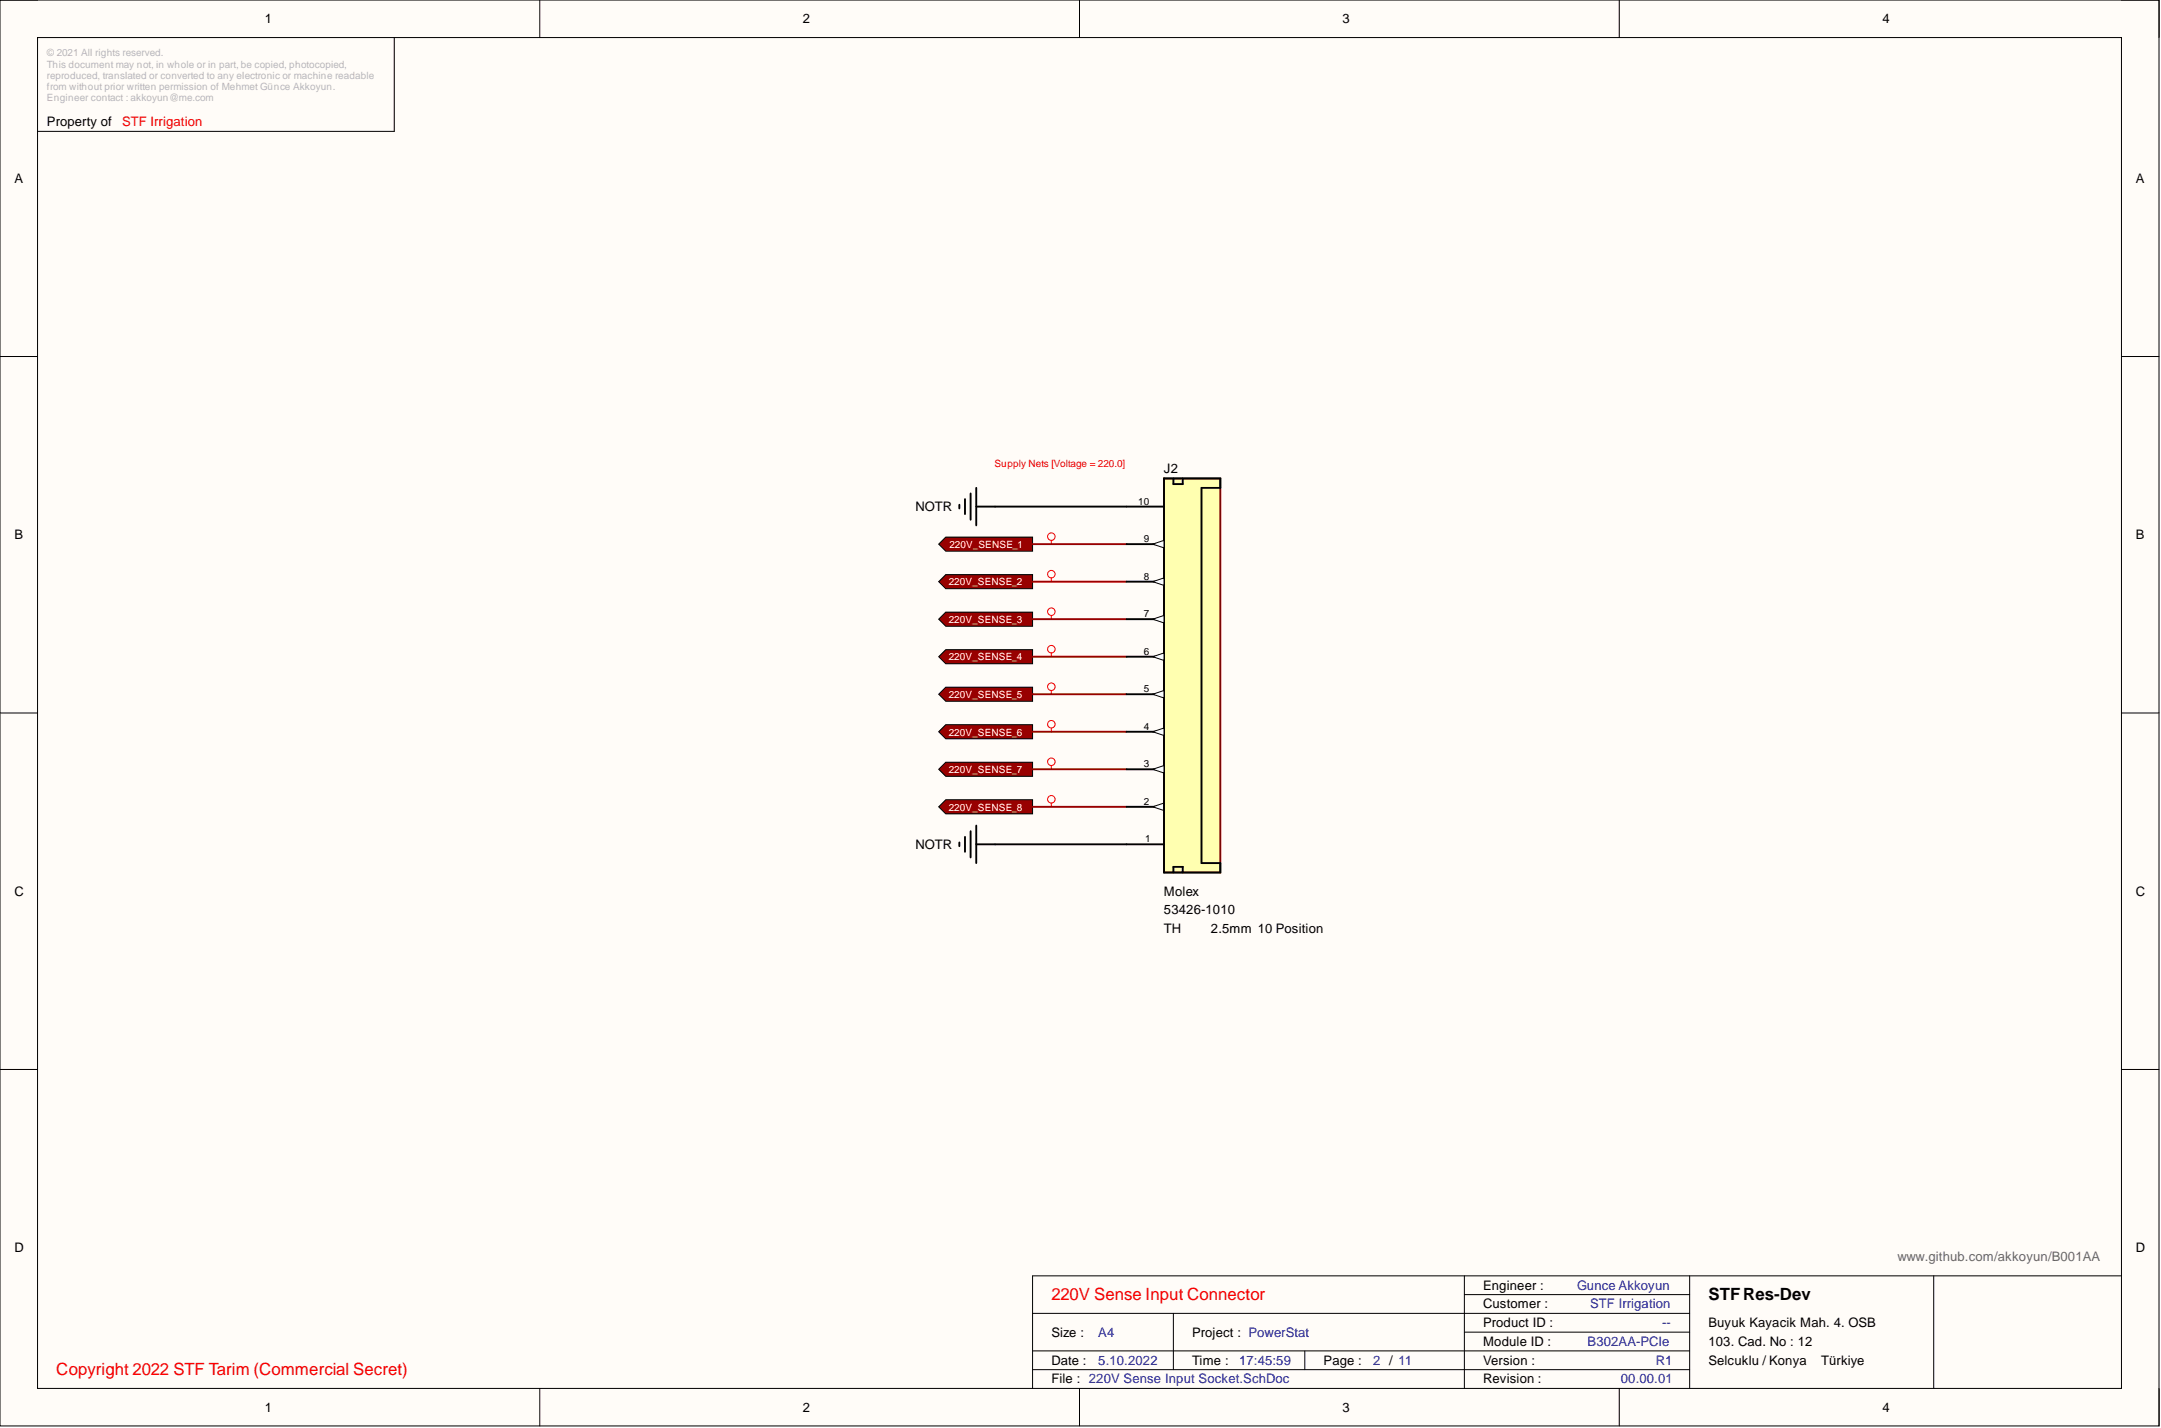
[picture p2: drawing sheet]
<svg xmlns="http://www.w3.org/2000/svg" width="292mm" height="193mm" viewBox="0 0 292 193" stroke-linecap="round" stroke-linejoin="round" font-family="sans-serif">
<path d="M0 0h291.8v192.7h-291.8z" fill-rule="evenodd" fill="#fffcf8"/>
<path d="M0 0h291.8v192.7h-291.8z" fill="none" stroke="#000" stroke-width=".14"/>
<path d="M5.1 5.1h281.7v182.5h-281.7z" fill-rule="evenodd" fill="#fffcf8"/>
<g fill="none" stroke="#000" stroke-width=".14">
<path d="M0 0h5.1M5.1 5.1h281.7v182.5h-281.7zM53.3 5.1v12.7h-48.2M73 0v5.1M145.9 0v5.1M218.9 0v5.1M286.8 0h5v5.1M0 48.2h5.1M286.8 48.2h5M0 96.3h5.1M286.8 96.3h5M0 144.5h5.1"/>
<path d="M286.8 144.5h5M139.6 177.5h88.8M158.6 177.5v7.6M197.9 174.9h30.5M197.9 172.4v15.2M228.4 172.4v15.2M261.4 172.4v15.2M286.8 172.4h-147.2v15.2M73 187.6v5.1M139.6 182.6h88.8M139.6 185.1h88.8M145.9 187.6v5.1"/>
<path d="M176.4 182.6v2.5M197.9 180h30.5M218.9 187.6v5.1M291.8 187.6v5.1"/>
</g>
<path d="M129.7 68.2v.5M130.4 67.4v2.1M131.2 66.7v3.5M132 65.9v5.1M132 68.5h2.5M129.7 113.8v.5M130.4 113.1v2M131.2 112.3v3.6M132 111.6v5M132 114.1h2.5" fill="none" stroke="#000" stroke-width=".25"/>
<path d="M126.9 73.5l.9-.9h11.8v1.9h-11.8z" fill-rule="evenodd" fill="#980000"/>
<path d="M126.9 73.5l.9-.9h11.8v1.9h-11.8z" fill="none" stroke="#000" stroke-width=".14"/>
<g fill="none" stroke="#f00" stroke-width=".14">
<path d="M142.1 73v.5"/>
<circle cx="142.1" cy="72.5" r=".51"/>
</g>
<path d="M126.9 78.6l.9-.9h11.8v1.9h-11.8z" fill-rule="evenodd" fill="#980000"/>
<path d="M126.9 78.6l.9-.9h11.8v1.9h-11.8z" fill="none" stroke="#000" stroke-width=".14"/>
<g fill="none" stroke="#f00" stroke-width=".14">
<path d="M142.1 78.1v.5"/>
<circle cx="142.1" cy="77.6" r=".51"/>
</g>
<path d="M126.9 83.7l.9-1h11.8v1.9h-11.8z" fill-rule="evenodd" fill="#980000"/>
<path d="M126.9 83.7l.9-1h11.8v1.9h-11.8z" fill="none" stroke="#000" stroke-width=".14"/>
<g fill="none" stroke="#f00" stroke-width=".14">
<path d="M142.1 83.2v.5"/>
<circle cx="142.1" cy="82.7" r=".51"/>
</g>
<path d="M126.9 93.8l.9-.9h11.8v1.9h-11.8z" fill-rule="evenodd" fill="#980000"/>
<path d="M126.9 93.8l.9-.9h11.8v1.9h-11.8z" fill="none" stroke="#000" stroke-width=".14"/>
<path d="M126.9 88.7l.9-.9h11.8v1.9h-11.8z" fill-rule="evenodd" fill="#980000"/>
<path d="M126.9 88.7l.9-.9h11.8v1.9h-11.8z" fill="none" stroke="#000" stroke-width=".14"/>
<path d="M126.9 98.9l.9-1h11.8v1.9h-11.8z" fill-rule="evenodd" fill="#980000"/>
<path d="M126.9 98.9l.9-1h11.8v1.9h-11.8z" fill="none" stroke="#000" stroke-width=".14"/>
<g fill="none" stroke="#f00" stroke-width=".14">
<path d="M142.1 88.2v.5M142.1 93.3v.5M142.1 98.4v.5"/>
<circle cx="142.1" cy="87.7" r=".51"/>
<circle cx="142.1" cy="97.9" r=".51"/>
<circle cx="142.1" cy="92.8" r=".51"/>
</g>
<path d="M126.9 104l.9-1h11.8v1.9h-11.8z" fill-rule="evenodd" fill="#980000"/>
<path d="M126.9 104l.9-1h11.8v1.9h-11.8z" fill="none" stroke="#000" stroke-width=".14"/>
<g fill="none" stroke="#f00" stroke-width=".14">
<path d="M142.1 103.4v.6"/>
<circle cx="142.1" cy="102.9" r=".51"/>
</g>
<path d="M126.9 109l.9-.9h11.8v1.9h-11.8z" fill-rule="evenodd" fill="#980000"/>
<path d="M126.9 109l.9-.9h11.8v1.9h-11.8z" fill="none" stroke="#000" stroke-width=".14"/>
<g fill="none" stroke="#f00" stroke-width=".14">
<path d="M142.1 108.5v.5"/>
<circle cx="142.1" cy="108" r=".51"/>
</g>
<path d="M134.5 68.5h17.8M134.5 114.1h17.8" fill="none" stroke="#000" stroke-width=".25"/>
<path d="M139.6 73.5h12.7M139.6 78.6h12.7M139.6 83.7h12.7M139.6 93.8h12.7M139.6 88.7h12.7M139.6 98.9h12.7M139.6 104h12.7M139.6 109h12.7" fill="none" stroke="#980000" stroke-width=".25"/>
<path d="M157.3 64.7h7.6v53.2h-7.6z" fill-rule="evenodd" fill="#ffffb0"/>
<path d="M157.3 64.7h7.6v53.2h-7.6z" fill="none" stroke="#800000" stroke-width=".25"/>
<path d="M152.3 114.1h5M152.3 109h5" fill="none" stroke="#000" stroke-width=".25"/>
<path d="M155.8 109l1.5-.5v1z" fill="#f8fcff"/>
<path d="M155.8 109l1.5-.5v1z" fill="none" stroke="#000" stroke-width=".14"/>
<path d="M157.3 64.7h7.6v1.2h-2.5v50.7h2.5v1.3h-7.6zM158.6 64.7v.7h1.3v-.7M152.3 104h5M158.6 117.9v-.8h1.3v.8" fill="none" stroke="#000" stroke-width=".25"/>
<path d="M155.8 104l1.5-.6v1.1z" fill="#f8fcff"/>
<path d="M155.8 104l1.5-.6v1.1z" fill="none" stroke="#000" stroke-width=".14"/>
<path d="M152.3 98.9h5" fill="none" stroke="#000" stroke-width=".25"/>
<path d="M155.8 98.9l1.5-.5v1z" fill="#f8fcff"/>
<path d="M155.8 98.9l1.5-.5v1z" fill="none" stroke="#000" stroke-width=".14"/>
<path d="M152.3 93.8h5" fill="none" stroke="#000" stroke-width=".25"/>
<path d="M155.8 93.8l1.5-.5v1z" fill="#f8fcff"/>
<path d="M155.8 93.8l1.5-.5v1z" fill="none" stroke="#000" stroke-width=".14"/>
<path d="M152.3 88.7h5" fill="none" stroke="#000" stroke-width=".25"/>
<path d="M155.8 88.7l1.5-.5v1z" fill="#f8fcff"/>
<path d="M155.8 88.7l1.5-.5v1z" fill="none" stroke="#000" stroke-width=".14"/>
<path d="M152.3 83.7h5" fill="none" stroke="#000" stroke-width=".25"/>
<path d="M155.8 83.7l1.5-.5v1z" fill="#f8fcff"/>
<path d="M155.8 83.7l1.5-.5v1z" fill="none" stroke="#000" stroke-width=".14"/>
<path d="M152.3 78.6h5" fill="none" stroke="#000" stroke-width=".25"/>
<path d="M155.8 78.6l1.5-.5v1z" fill="#f8fcff"/>
<path d="M155.8 78.6l1.5-.5v1z" fill="none" stroke="#000" stroke-width=".14"/>
<path d="M152.3 73.5h5" fill="none" stroke="#000" stroke-width=".25"/>
<path d="M155.8 73.5l1.5-.5v1z" fill="#f8fcff"/>
<path d="M155.8 73.5l1.5-.5v1z" fill="none" stroke="#000" stroke-width=".14"/>
<path d="M152.3 68.5h5" fill="none" stroke="#000" stroke-width=".25"/>
<g font-size="2.3" fill="#f00">
<text x="142.1" y="175.7">220V Sense Input Connector</text>
<text x="7.6" y="185.8">Copyright 2022 STF Tarim (Commercial Secret)</text>
</g>
<text font-size="2.3" x="230.9" y="175.7">STFRes-Dev</text>
<g font-size="1.8">
<text x="35.8" y="3.1">1</text>
<text x="108.5" y="3.1">2</text>
<text x="181.4" y="3.1">3</text>
<text x="254.4" y="3.1">4</text>
<text x="6.3" y="17.1">Property of</text>
<text x="1.9" y="24.7">A</text>
<text x="288.7" y="24.7">A</text>
<text x="157.3" y="64">J2</text>
<text x="123.8" y="69.1">NOTR</text>
<text x="1.9" y="72.9">B</text>
<text x="288.7" y="72.9">B</text>
<text x="123.8" y="114.7">NOTR</text>
<text x="1.9" y="121">C</text>
<text x="157.3" y="121">Molex</text>
<text x="157.3" y="123.6">53426-1010</text>
<text x="288.7" y="121">C</text>
<text x="157.3" y="126.1">TH</text>
<text x="163.7" y="126.1">2.5mm 10 Position</text>
<text x="1.9" y="169.2">D</text>
<text x="288.7" y="169.2">D</text>
<text x="200.5" y="174.3">Engineer :</text>
<text x="200.5" y="176.8">Customer :</text>
<text x="200.5" y="179.3">Product ID :</text>
<text x="230.9" y="179.3">Buyuk Kayacik Mah. 4. OSB</text>
<text x="142.1" y="184.4">Date :</text>
<text x="142.1" y="180.6">Size :</text>
<text x="161.1" y="184.4">Time :</text>
<text x="161.1" y="180.6">Project : PowerStat</text>
<text x="178.9" y="184.4">Page :</text>
<text x="200.5" y="181.9">Module ID :</text>
<text x="200.5" y="184.4">Version :</text>
<text x="230.9" y="181.9">103. Cad. No : 12</text>
<text x="230.9" y="184.4">Selcuklu / Konya</text>
<text x="246.2" y="184.4">Türkiye</text>
<text x="35.8" y="190.7">1</text>
<text x="108.5" y="190.7">2</text>
<text x="142.1" y="186.9">File : 220V Sense Input Socket.SchDoc</text>
<text x="181.4" y="190.7">3</text>
<text x="200.5" y="186.9">Revision :</text>
<text x="254.4" y="190.7">4</text>
</g>
<text font-size="1.8" fill="#f00" x="16.5" y="17.1">STF Irrigation</text>
<text font-size="1.8" fill="#666" x="256.5" y="170.5">www.github.com/akkoyun/B001AA</text>
<g font-size="1.8" fill="#00f">
<text x="213.2" y="174.3">Gunce Akkoyun</text>
<text x="214.9" y="176.8">STF Irrigation</text>
<text x="224.7" y="179.3">--</text>
<text x="148.5" y="184.4">5.10.2022</text>
<text x="148.5" y="180.6">A4</text>
<text x="167.5" y="184.4">17:45:59</text>
<text x="185.6" y="184.4">2 / 11</text>
<text x="214.6" y="181.9">B302AA-PCIe</text>
<text x="223.8" y="184.4">R1</text>
<text x="219.1" y="186.9">00.00.01</text>
</g>
<g font-size="1.4" fill="#b7b7b7">
<text x="6.3" y="7.6">© 2021 All rights reserved.</text>
<text x="6.3" y="9.1">This document may not, in whole or in part, be copied, photocopied,</text>
<text x="6.3" y="10.7">reproduced, translated or converted to any electronic or machine readable</text>
<text x="6.3" y="12.2">from without prior written permission of Mehmet Günce Akkoyun.</text>
<text x="6.3" y="13.7">Engineer contact : akkoyun@me.com</text>
</g>
<text font-size="1.4" fill="#f00" x="134.4" y="63.1">Supply Nets [Voltage = 220.0]</text>
<g font-size="1.4">
<text x="153.9" y="68.2">10</text>
<text x="154.6" y="73.3">9</text>
<text x="154.6" y="83.4">7</text>
<text x="154.6" y="78.3">8</text>
<text x="154.6" y="88.5">6</text>
<text x="154.6" y="93.6">5</text>
<text x="154.6" y="98.6">4</text>
<text x="154.6" y="103.7">3</text>
<text x="154.6" y="108.8">2</text>
<text x="154.8" y="113.8">1</text>
</g>
<g font-size="1.4" fill="#fff">
<text x="128.3" y="74">220V_SENSE_1</text>
<text x="128.2" y="79.1">220V_SENSE_2</text>
<text x="128.2" y="84.2">220V_SENSE_3</text>
<text x="128.2" y="89.2">220V_SENSE_4</text>
<text x="128.2" y="94.3">220V_SENSE_5</text>
<text x="128.2" y="99.4">220V_SENSE_6</text>
<text x="128.2" y="104.5">220V_SENSE_7</text>
<text x="128.2" y="109.5">220V_SENSE_8</text>
</g>
</svg>
